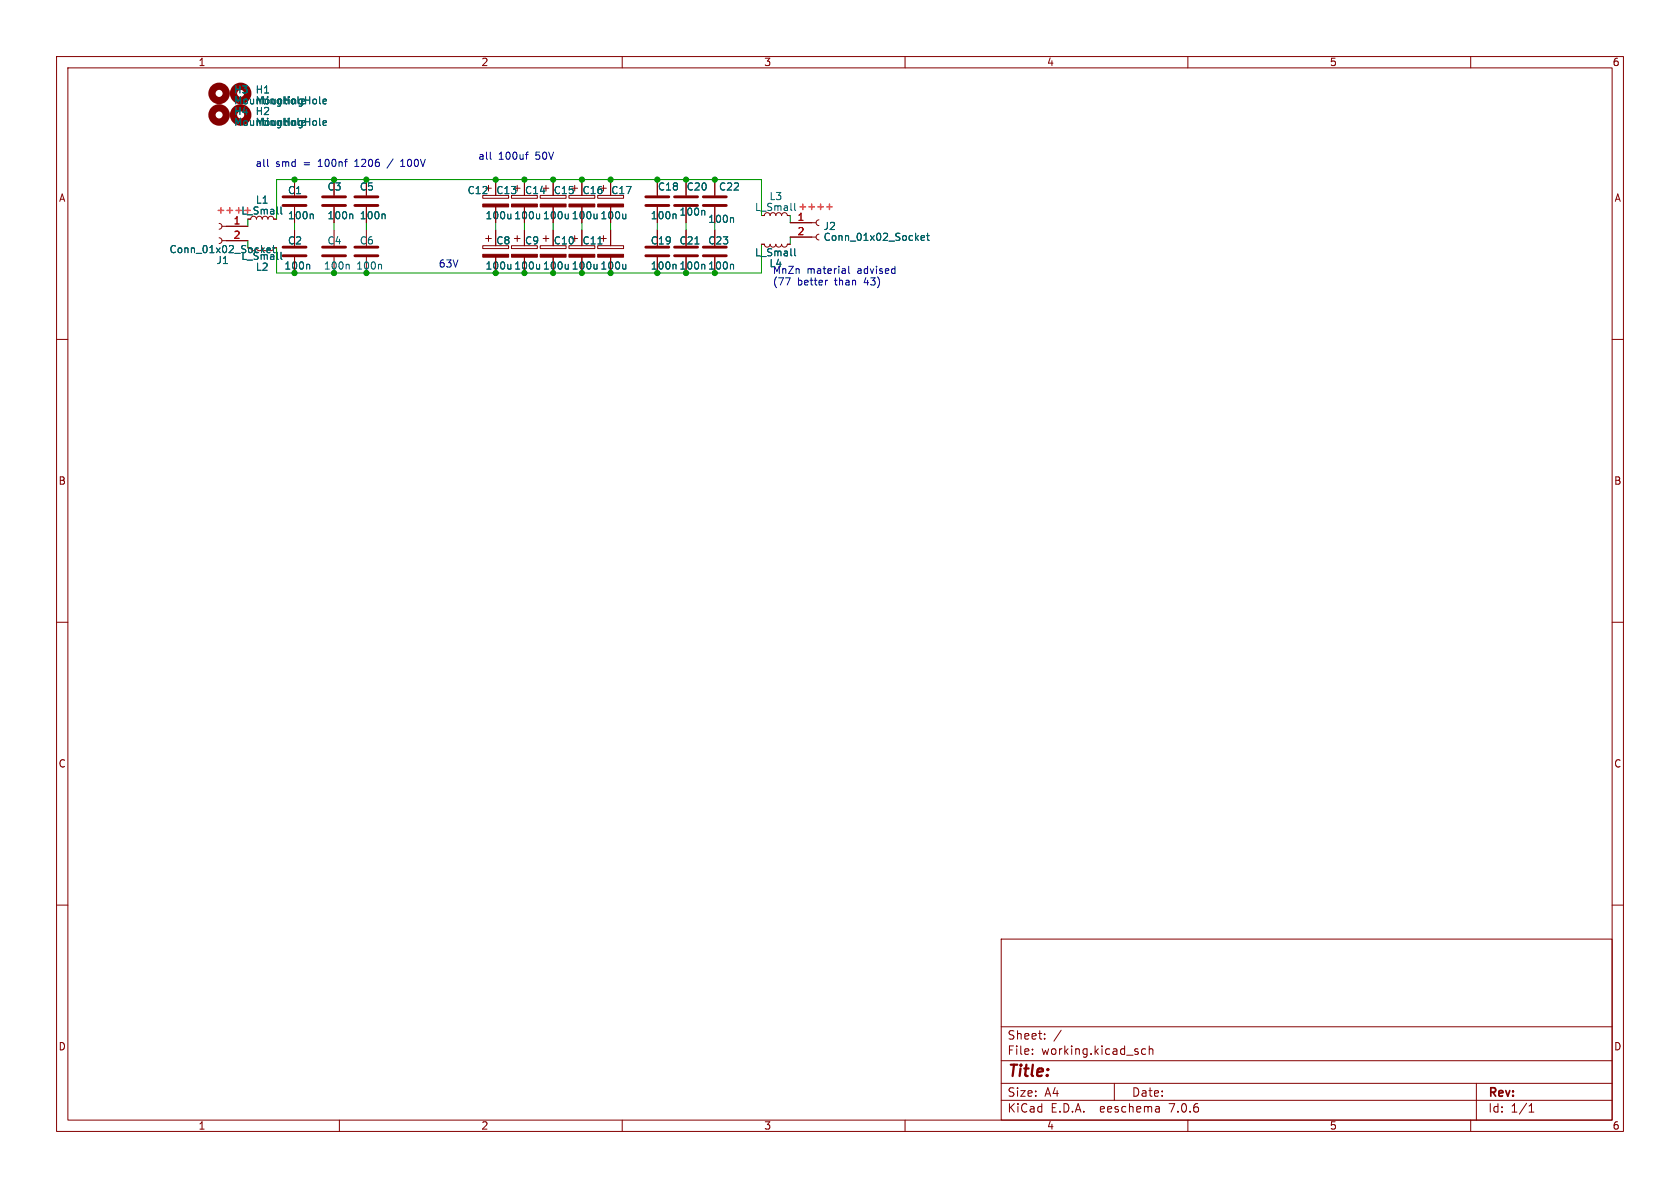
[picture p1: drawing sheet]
<svg xmlns="http://www.w3.org/2000/svg" width="297mm" height="210mm" viewBox="0 0 297 210" stroke-linecap="round" stroke-linejoin="round" font-family="sans-serif">
<g fill="none" stroke="#840000" stroke-width=".18">
<path d="M10 10h277v190h-277zM12 12h273v186h-273zM60 10v2M110 10v2M160 10v2M210 10v2M260 10v2M38.7 39.5l.4 .2 .1 .3-.1 .4-.4 .1M52.1 31.8v2.7M52.1 36.6v2.8M59.1 31.8v2.7M59.1 36.6v2.8"/>
<path d="M64.8 31.8v2.7M64.8 36.6v2.8M85.3 34.5h4.6v.6h-4.6zM85.9 33.3h1M86.4 32.8v1M87.6 31.8v2.7M87.6 36.6v2.8M90.4 34.5h4.6v.6h-4.6zM90.9 33.3h1M92.7 31.8v2.7M92.7 36.6v2.8M95.5 34.5h4.6v.6h-4.6z"/>
<path d="M96 33.3h1M97.8 31.8v2.7M97.8 36.6v2.8M100.6 34.5h4.6v.6h-4.6zM101.1 33.3h1M101.6 32.8v1M102.9 31.8v2.7M102.9 36.6v2.8M105.7 34.5h4.5v.6h-4.5zM106.2 33.3h1M106.7 32.8v1M107.9 31.8v2.7"/>
<path d="M107.9 36.6v2.8M116.2 31.8v2.7M116.2 36.6v2.8M121.3 31.8v2.7M121.3 36.6v2.8M126.4 31.8v2.7M126.4 36.6v2.8M139.7 39.4h4.6M144.8 38.9l-.4 .1-.1 .4 .1 .3 .4 .2M10 60h2M38.7 42l.4 .2 .1 .4-.1 .3-.4 .2M39.2 42.5h4.6"/>
<path d="M39.2 40h4.6M46.4 43.8l.1 .4 .3 .1 .4-.1 .2-.4 .1 .4 .4 .1 .3-.1 .2-.4h.5M52.1 40.6v2.8M52.1 45.5v2.8M59.1 40.6v2.8M59.1 45.5v2.8M64.8 40.6v2.8M64.8 45.5v2.8M85.3 43.4h4.6v.5h-4.6zM85.9 42.2h1M86.4 41.7v1M87.6 40.6v2.8"/>
<path d="M87.6 45.5v2.8M90.4 43.4h4.6v.5h-4.6zM90.9 42.2h1M91.4 41.7v1M92.7 40.6v2.8M92.7 45.5v2.8M95.5 43.4h4.6v.5h-4.6zM96 42.2h1M96.5 41.7v1M97.8 40.6v2.8M97.8 45.5v2.8M100.6 43.4h4.6v.5h-4.6z"/>
<path d="M101.1 42.2h1M101.6 41.7v1M102.9 40.6v2.8M102.9 45.5v2.8M105.7 43.4h4.5v.5h-4.5zM106.2 42.2h1M106.7 41.7v1M107.9 40.6v2.8M107.9 45.5v2.8M116.2 40.6v2.8M116.2 45.5v2.8M121.3 40.6v2.8"/>
<path d="M121.3 45.5v2.8M126.4 40.6v2.8M126.4 45.5v2.8M134.6 43.2h.5l.2 .3 .3 .2 .4-.2 .1-.3 .2 .3 .3 .2 .4-.2 .2-.3 .1 .3 .4 .2 .3-.2 .2-.3 .1 .3 .4 .2 .3-.2 .2-.3h.5M139.7 41.9h4.6M144.8 41.4l-.4 .1-.1 .4 .1 .4 .4 .1M285 60h2M10 110h2M285 110h2M10 160h2M285 160h2M177 166h108v32h-108z"/>
<path d="M60 198v2M110 198v2M160 198v2M177 194.5h108M177 191.5h108M177 187.5h108M177 181.5h108M182.5 186.3v.1M182.5 185.5v.1M184.7 183.6v.1M184.7 182.8v.1M187.6 182.1l-1.3 2"/>
<path d="M197 191.5v3M202.5 185.5l-.4-.1-.3 .3v.4l.2 .2h.5M203.2 185.5l.2-.1 .3 .1 .1 .9M203.2 184.9v1.5M204.9 195.7l.1 .9M205 196.5l-.2 .1M205 196h-.2M210 198v2M260 198v2M261 191.5v6.5M270.3 196.6h.9M270.3 195.5l.4-.4v1.5"/>
</g>
<g fill="#840000" stroke="#840000" stroke-width=".18">
<path d="M90.4 36.1h4.6v.5h-4.6z"/>
<path d="M105.7 36.1h4.5v.5h-4.5z"/>
<path d="M95.5 36.1h4.6v.5h-4.6z"/>
<path d="M100.6 36.1h4.6v.5h-4.6z"/>
<path d="M95.5 45h4.6v.5h-4.6z"/>
<path d="M90.4 45h4.6v.5h-4.6z"/>
<path d="M105.7 45h4.5v.5h-4.5z"/>
<path d="M85.3 36.1h4.6v.5h-4.6z"/>
<path d="M100.6 45h4.6v.5h-4.6z"/>
<path d="M85.3 45h4.6v.5h-4.6z"/>
</g>
<g fill="none" stroke="#006464" stroke-width=".18">
<path d="M41.7 18.4v-1.3l.4 .9 .4-.9v1.3M43.1 17.6l.2-.1 .4 .1v.5l-.1 .2-.3 .1-.2-.2zM44.3 17.5v.7l.4 .2M56.5 18.2l.2 .2M57.1 17.9l.6-.1v-.2l-.4-.1-.2 .2 .1 .6h.5M49.7 36.6v1.1l.2 .1M55.2 37.8l.2 .2v.7M56.5 22l.2 .2M57.1 21.8l.6-.2v-.2l-.4-.1-.2 .2 .1 .6h.5M62.2 37.8l.2 .2v.7M67.9 37.8l.2 .2v.7M110.6 37.8v.9"/>
<path d="M110.6 38.6l-.2 .1M119.3 37.8l.2 .2v.7M124.4 37.2l.2 .2v.6M129.5 38.5l.2 .1v.7M47.2 44.2l.6-.1-.1-.2h-.4l-.1 .6M48.2 43.8h.5M48.4 43.4v1.1M49.7 44.6v1.1l.2 .2M54.6 46.7l.2 .2v.7M61.6 46.7l.1 .2v.7M67.3 46.7l.2 .2v.7M105.7 43.1h.7"/>
<path d="M110.6 46.7v.9M110.6 47.4l-.2 .2M122.8 43.1h.8M129.5 46.7l.2 .2v.7M140.5 44v1l.2 .2M162.8 42.1l.6-.1v-.3h-.4l-.2 .1 .1 .6h.5M163.8 41.7h.5M164 41.2v1.1l.3 .2"/>
</g>
<g fill="none" stroke="#840000" stroke-width=".51">
<path d="M50 36.3h4.1M50 34.8h4.1M57 36.3h4.1M57 34.8h4.1M62.7 36.3h4.1M62.7 34.8h4.1M114.2 36.3h4M114.2 34.8h4M119.3 36.3h4M119.3 34.8h4M124.3 36.3h4.1M124.3 34.8h4.1"/>
<path d="M50 45.2h4.1M50 43.7h4.1M57 45.2h4.1M57 43.7h4.1M62.7 45.2h4.1M62.7 43.7h4.1M114.2 45.2h4M114.2 43.7h4M119.3 45.2h4M119.3 43.7h4M124.3 45.2h4.1M124.3 43.7h4.1"/>
</g>
<g fill="none" stroke="#840000" stroke-width="1.3">
<circle cx="38.7" cy="16.5" r="1.27"/>
<circle cx="42.5" cy="16.5" r="1.27"/>
<circle cx="38.7" cy="20.3" r="1.27"/>
<circle cx="42.5" cy="20.3" r="1.27"/>
</g>
<g fill="none" stroke="#0000c2" stroke-width=".18">
<path d="M47.3 29.3l.2 .1M62.7 29.4h.7M62.8 28.5h-.1M69.5 28.1l-1.1 1.6M70.8 29.4h.8M70.8 28.5l.4-.3v1.2M86.7 28l.2 .2M92.9 27.3h.5M93.4 26.9l-.3 .2M139.7 49.1l-.5 1.3M146.3 49.5l-.2 .1M149.4 47.6v.7"/>
<path d="M149.4 48.3h-.1M149.4 47.8l-.1 .1M150.1 47.1v1.1l.1 .1"/>
</g>
<path d="M38.6 37.2h.9M39.1 36.7v1M40.1 37.2h1M40.6 36.7v1M41.7 37.2h1M146.2 36.6h.9M146.6 36.1v.9" fill="none" stroke="#ff2826" stroke-width=".25"/>
<g fill="none" stroke="#009600" stroke-width=".18">
<path d="M43.8 38.7v1.3M52.1 39.4v1.2M59.1 39.4v1.2M64.8 39.4v1.2M87.6 39.4v1.2M92.7 39.4v1.2M97.8 39.4v1.2M102.9 39.4v1.2M107.9 39.4v1.2M116.2 39.4v1.2M121.3 39.4v1.2M126.4 39.4v1.2"/>
<path d="M134.6 38.1v-6.3h-85.7v6.9M139.7 38.1v1.3M43.8 42.5v1.3M134.6 43.2v5.1h-85.7v-4.5M139.7 41.9v1.3"/>
</g>
<g fill="#009600" stroke="#009600" stroke-width=".18">
<circle cx="107.9" cy="31.8" r=".46"/>
<circle cx="92.7" cy="31.8" r=".46"/>
<circle cx="97.8" cy="31.8" r=".46"/>
<circle cx="102.9" cy="31.8" r=".46"/>
<circle cx="107.9" cy="48.3" r=".46"/>
<circle cx="102.9" cy="48.3" r=".46"/>
<circle cx="116.2" cy="48.3" r=".46"/>
<circle cx="87.6" cy="48.3" r=".46"/>
<circle cx="87.6" cy="31.8" r=".46"/>
<circle cx="97.8" cy="48.3" r=".46"/>
<circle cx="92.7" cy="48.3" r=".46"/>
<circle cx="52.1" cy="48.3" r=".46"/>
<circle cx="59.1" cy="48.3" r=".46"/>
<circle cx="52.1" cy="31.8" r=".46"/>
<circle cx="59.1" cy="31.8" r=".46"/>
<circle cx="64.8" cy="31.8" r=".46"/>
<circle cx="64.8" cy="48.3" r=".46"/>
<circle cx="116.2" cy="31.8" r=".46"/>
<circle cx="121.3" cy="31.8" r=".46"/>
<circle cx="126.4" cy="48.3" r=".46"/>
<circle cx="126.4" cy="31.8" r=".46"/>
<circle cx="121.3" cy="48.3" r=".46"/>
</g>
<text font-size="2.8" fill="#840000" x="178" y="190.9">Title:</text>
<g font-size="2.1" fill="#840000">
<text x="178" y="184">Sheet:</text>
<text x="178" y="186.7">File:</text>
<text x="184.1" y="186.7">working.kicad_sch</text>
<text x="178" y="196.9">KiCad</text>
<text x="178" y="194.1">Size:</text>
<text x="184.7" y="194.1">A4</text>
<text x="185.7" y="196.9">E.D.A.</text>
<text x="194.6" y="196.9">eeschema</text>
<text x="200" y="194.1">Date:</text>
<text x="207" y="196.9">7.0.6</text>
<text x="263" y="194.3">Rev:</text>
<text x="263" y="196.9">Id:</text>
<text x="267.1" y="196.9">1/1</text>
</g>
<g font-size="1.8" fill="#840000">
<text x="35" y="11.9">1</text>
<text x="85" y="11.9">2</text>
<text x="135" y="11.9">3</text>
<text x="185" y="11.9">4</text>
<text x="235" y="11.9">5</text>
<text x="285" y="11.9">6</text>
<text x="10.3" y="35.9">A</text>
<text x="285.3" y="35.9">A</text>
<text x="42.6" y="38.1">L_Small</text>
<text x="10.3" y="85.9">B</text>
<text x="285.3" y="85.9">B</text>
<text x="10.3" y="135.9">C</text>
<text x="285.3" y="135.9">C</text>
<text x="10.3" y="185.9">D</text>
<text x="285.3" y="185.9">D</text>
<text x="35" y="199.9">1</text>
<text x="85" y="199.9">2</text>
<text x="135" y="199.9">3</text>
<text x="185" y="199.9">4</text>
<text x="235" y="199.9">5</text>
<text x="285" y="199.9">6</text>
</g>
<g font-size="1.8" fill="#006464">
<text x="41.3" y="16.7">H3</text>
<text x="45.1" y="16.7">H1</text>
<text x="41.3" y="20.5">H4</text>
<text x="41.3" y="22.5">MountingHole</text>
<text x="45.1" y="20.5">H2</text>
<text x="45.1" y="22.5">MountingHole</text>
<text x="45.1" y="18.7">MountingHole</text>
<text x="50.8" y="34.5">C1</text>
<text x="57.8" y="33.9">C3</text>
<text x="63.5" y="33.9">C5</text>
<text x="82.6" y="34.5">C12</text>
<text x="87.6" y="34.5">C13</text>
<text x="92.7" y="34.5">C14</text>
<text x="97.8" y="34.5">C15</text>
<text x="102.9" y="34.5">C16</text>
<text x="108" y="34.5">C17</text>
<text x="116.2" y="33.9">C18</text>
<text x="121.3" y="33.9">C20</text>
<text x="127" y="33.9">C22</text>
<text x="135.9" y="35.6">L3</text>
<text x="45.1" y="36.2">L1</text>
<text x="50.8" y="39">100n</text>
<text x="57.8" y="39">100n</text>
<text x="63.5" y="39">100n</text>
<text x="85.7" y="39">100u 100u 100u 100u 100u</text>
<text x="114.9" y="39">100n</text>
<text x="120" y="38.3">100n</text>
<text x="125.1" y="39.6">100n</text>
<text x="145.5" y="40.9">J2</text>
<text x="29.9" y="45">Conn_01x02_Socket</text>
<text x="38.2" y="46.9">J1</text>
<text x="42.6" y="46.1">L_Small</text>
<text x="50.2" y="47.9">100n</text>
<text x="50.8" y="43.4">C2</text>
<text x="57.2" y="47.9">100n</text>
<text x="57.8" y="43.4">C4</text>
<text x="62.9" y="47.9">100n</text>
<text x="63.5" y="43.4">C6</text>
<text x="85.7" y="47.9">100u 100u 100u 100u 100u</text>
<text x="87.6" y="43.4">C8</text>
<text x="92.7" y="43.4">C9</text>
<text x="97.8" y="43.4">C10</text>
<text x="102.9" y="43.4">C11</text>
<text x="114.9" y="47.9">100n 100n 100n</text>
<text x="114.9" y="43.4">C19</text>
<text x="120" y="43.4">C21</text>
<text x="125.1" y="43.4">C23</text>
<text x="133.4" y="45.5">L_Small</text>
<text x="135.9" y="47.4">L4</text>
<text x="145.5" y="42.8">Conn_01x02_Socket</text>
<text x="45.1" y="48.1">L2</text>
</g>
<g font-size="1.8" fill="#0000c2">
<text x="45.1" y="29.6">all</text>
<text x="48.7" y="29.6">smd</text>
<text x="53.8" y="29.6">=</text>
<text x="56.5" y="29.6">100nf</text>
<text x="63.2" y="29.6">1206</text>
<text x="71.7" y="29.6">100V</text>
<text x="84.5" y="28.3">all</text>
<text x="88.1" y="28.3">100uf</text>
<text x="94.8" y="28.3">50V</text>
<text x="77.5" y="47.4">63V</text>
<text x="136.5" y="48.5">MnZn</text>
<text x="136.5" y="50.6">(77</text>
<text x="141" y="50.6">better</text>
<text x="142.7" y="48.5">material</text>
<text x="147.7" y="50.6">than</text>
<text x="151.7" y="48.5">advised</text>
<text x="153" y="50.6">43)</text>
</g>
<g font-size="1.8" fill="#a90000">
<text x="41.2" y="39.8">1</text>
<text x="140.9" y="39.1">1</text>
<text x="140.9" y="41.7">2</text>
<text x="41.2" y="42.3">2</text>
</g>
<text font-size="1.8" fill="#ff2826" x="133.4" y="37.5">L_Small ++++</text>
</svg>
